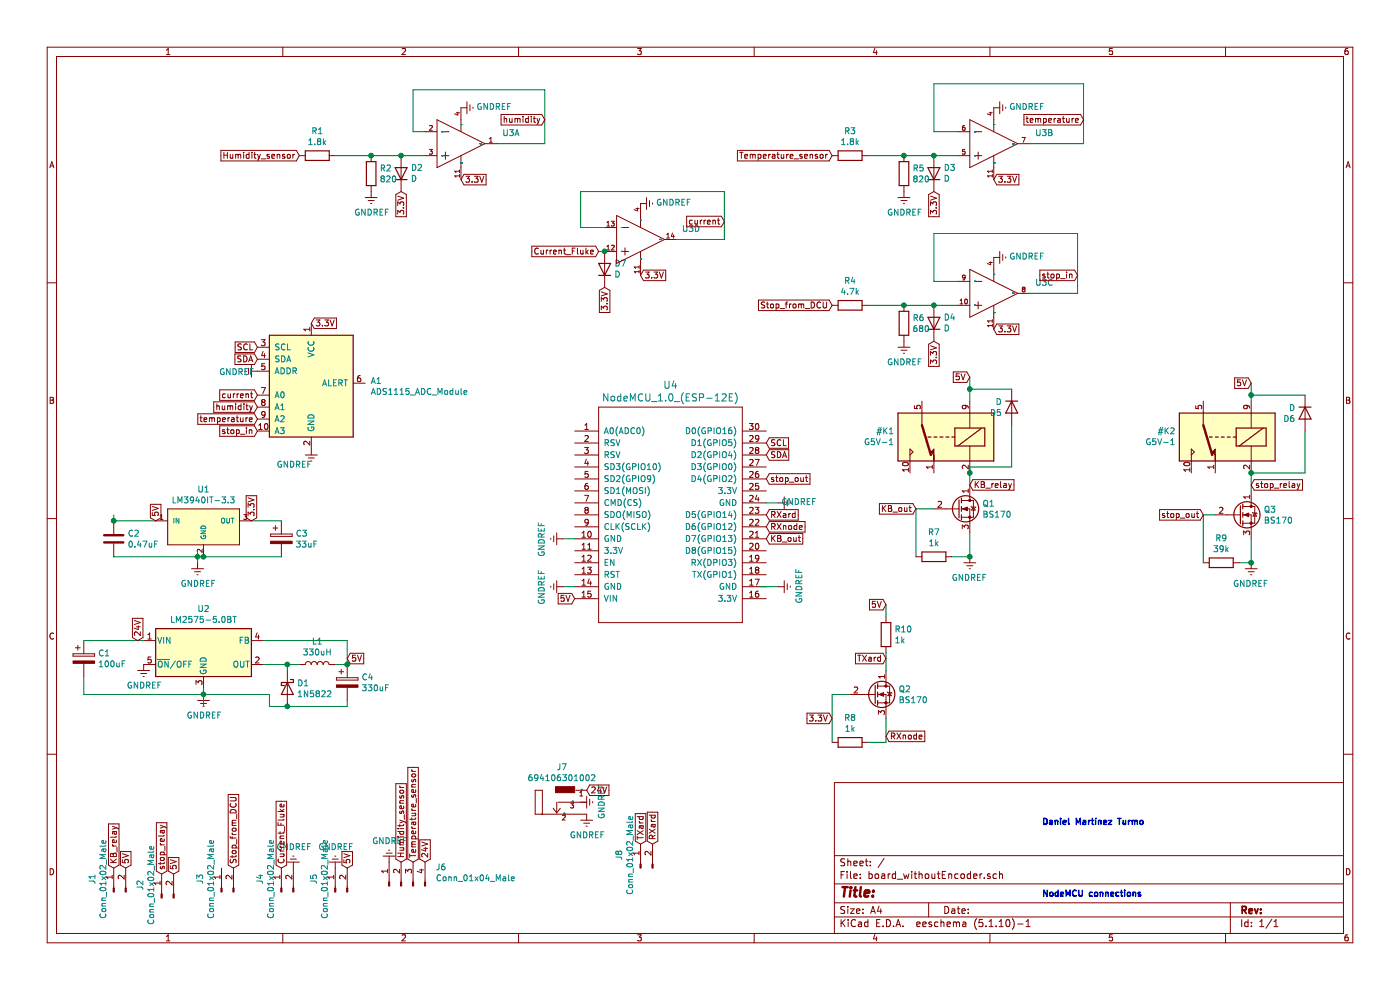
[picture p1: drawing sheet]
EESchema Schematic File Version 4
EELAYER 30 0
EELAYER END
$Descr A4 11693 8268
encoding utf-8
Sheet 1 1
Title ""
Date ""
Rev ""
Comp ""
Comment1 ""
Comment2 ""
Comment3 ""
Comment4 ""
$EndDescr
$Comp
L Regulator_Switching:LM2575-5.0BT U2
U 1 1
P 1700 5450
F 0 "U2" H 1700 5817 50  0000 C CNN
F 1 "LM2575-5.0BT" H 1700 5726 50  0000 C CNN
F 2 "Package_TO_SOT_THT:TO-220-5_Vertical" H 1700 5200 50  0001 L CIN
F 3 "http://ww1.microchip.com/downloads/en/DeviceDoc/lm2575.pdf" H 1700 5450 50  0001 C CNN
	1    1700 5450
	1    0    0    -1  
$EndComp
Text GLabel 1150 5350 1    50   Input ~ 0
24V
$Comp
L power:GNDREF #PWR05
U 1 1
P 1700 5800
F 0 "#PWR05" H 1700 5550 50  0001 C CNN
F 1 "GNDREF" H 1705 5627 50  0000 C CNN
F 2 "" H 1700 5800 50  0001 C CNN
F 3 "" H 1700 5800 50  0001 C CNN
	1    1700 5800
	1    0    0    -1  
$EndComp
$Comp
L power:GNDREF #PWR02
U 1 1
P 1200 5550
F 0 "#PWR02" H 1200 5300 50  0001 C CNN
F 1 "GNDREF" H 1205 5377 50  0000 C CNN
F 2 "" H 1200 5550 50  0001 C CNN
F 3 "" H 1200 5550 50  0001 C CNN
	1    1200 5550
	1    0    0    -1  
$EndComp
Text GLabel 2100 4350 1    50   Input ~ 0
3.3V
$Comp
L Device:C C2
U 1 1
P 950 4500
F 0 "C2" H 1065 4546 50  0000 L CNN
F 1 "0.47uF" H 1065 4455 50  0000 L CNN
F 2 "Capacitor_THT:C_Disc_D3.8mm_W2.6mm_P2.50mm" H 988 4350 50  0001 C CNN
F 3 "~" H 950 4500 50  0001 C CNN
	1    950  4500
	1    0    0    -1  
$EndComp
$Comp
L Device:CP C3
U 1 1
P 2350 4500
F 0 "C3" H 2468 4546 50  0000 L CNN
F 1 "33uF" H 2468 4455 50  0000 L CNN
F 2 "Capacitor_THT:CP_Radial_D5.0mm_P2.00mm" H 2388 4350 50  0001 C CNN
F 3 "~" H 2350 4500 50  0001 C CNN
	1    2350 4500
	1    0    0    -1  
$EndComp
Wire Wire Line
	950  4300 950  4350
$Comp
L power:GNDREF #PWR04
U 1 1
P 1650 4700
F 0 "#PWR04" H 1650 4450 50  0001 C CNN
F 1 "GNDREF" H 1655 4527 50  0000 C CNN
F 2 "" H 1650 4700 50  0001 C CNN
F 3 "" H 1650 4700 50  0001 C CNN
	1    1650 4700
	1    0    0    -1  
$EndComp
Wire Wire Line
	950  4650 1650 4650
Wire Wire Line
	1650 4650 1650 4600
Connection ~ 1650 4650
Wire Wire Line
	1650 4650 1650 4700
Wire Wire Line
	1700 5750 1700 5800
$Comp
L Device:CP C1
U 1 1
P 700 5500
F 0 "C1" H 818 5546 50  0000 L CNN
F 1 "100uF" H 818 5455 50  0000 L CNN
F 2 "Capacitor_THT:CP_Radial_D8.0mm_P3.50mm" H 738 5350 50  0001 C CNN
F 3 "~" H 700 5500 50  0001 C CNN
	1    700  5500
	1    0    0    -1  
$EndComp
Wire Wire Line
	700  5350 1200 5350
Wire Wire Line
	700  5650 700  5800
Wire Wire Line
	700  5800 1700 5800
Connection ~ 1700 5800
$Comp
L Device:L L1
U 1 1
P 2650 5550
F 0 "L1" V 2840 5550 50  0000 C CNN
F 1 "330uH" V 2749 5550 50  0000 C CNN
F 2 "Inductor_THT:L_Radial_D16.8mm_P12.70mm_Vishay_IHB-1" H 2650 5550 50  0001 C CNN
F 3 "~" H 2650 5550 50  0001 C CNN
	1    2650 5550
	0    -1   -1   0   
$EndComp
$Comp
L Device:D_Schottky D1
U 1 1
P 2400 5750
F 0 "D1" V 2354 5830 50  0000 L CNN
F 1 "1N5822" V 2445 5830 50  0000 L CNN
F 2 "Diode_THT:D_DO-201_P12.70mm_Horizontal" H 2400 5750 50  0001 C CNN
F 3 "~" H 2400 5750 50  0001 C CNN
	1    2400 5750
	0    1    1    0   
$EndComp
$Comp
L Device:CP C4
U 1 1
P 2900 5700
F 0 "C4" H 3018 5746 50  0000 L CNN
F 1 "330uF" H 3018 5655 50  0000 L CNN
F 2 "Capacitor_THT:CP_Radial_D10.0mm_P5.00mm" H 2938 5550 50  0001 C CNN
F 3 "~" H 2900 5700 50  0001 C CNN
	1    2900 5700
	1    0    0    -1  
$EndComp
Wire Wire Line
	2200 5550 2400 5550
Wire Wire Line
	2800 5550 2900 5550
Wire Wire Line
	2400 5600 2400 5550
Connection ~ 2400 5550
Wire Wire Line
	2400 5550 2500 5550
Wire Wire Line
	2900 5850 2900 5900
Wire Wire Line
	2900 5900 2400 5900
Wire Wire Line
	1700 5900 1700 5800
Wire Wire Line
	2900 5550 2900 5350
Wire Wire Line
	2900 5350 2200 5350
Connection ~ 2900 5550
Text GLabel 2900 5500 2    50   Input ~ 0
5V
Wire Wire Line
	1700 5800 2250 5800
Wire Wire Line
	2250 5800 2250 5900
Wire Wire Line
	2250 5900 2400 5900
Connection ~ 2400 5900
$Comp
L Device:R R4
U 1 1
P 7100 2550
F 0 "R4" V 6893 2550 50  0000 C CNN
F 1 "4.7k" V 6984 2550 50  0000 C CNN
F 2 "Resistor_THT:R_Axial_DIN0207_L6.3mm_D2.5mm_P10.16mm_Horizontal" V 7030 2550 50  0001 C CNN
F 3 "~" H 7100 2550 50  0001 C CNN
	1    7100 2550
	0    1    1    0   
$EndComp
$Comp
L Device:R R6
U 1 1
P 7550 2700
F 0 "R6" H 7620 2746 50  0000 L CNN
F 1 "680" H 7620 2655 50  0000 L CNN
F 2 "Resistor_THT:R_Axial_DIN0207_L6.3mm_D2.5mm_P10.16mm_Horizontal" V 7480 2700 50  0001 C CNN
F 3 "~" H 7550 2700 50  0001 C CNN
	1    7550 2700
	1    0    0    -1  
$EndComp
$Comp
L Device:D D4
U 1 1
P 7800 2700
F 0 "D4" V 7846 2620 50  0000 R CNN
F 1 "D" V 7755 2620 50  0000 R CNN
F 2 "Diode_THT:D_DO-35_SOD27_P7.62mm_Horizontal" H 7800 2700 50  0001 C CNN
F 3 "~" H 7800 2700 50  0001 C CNN
	1    7800 2700
	0    -1   -1   0   
$EndComp
Wire Wire Line
	8000 2350 7800 2350
Wire Wire Line
	7800 2350 7800 1950
Wire Wire Line
	7800 1950 9000 1950
Wire Wire Line
	9000 1950 9000 2450
Wire Wire Line
	9000 2450 8600 2450
Wire Wire Line
	7250 2550 7550 2550
Wire Wire Line
	7550 2550 7800 2550
Connection ~ 7550 2550
Wire Wire Line
	8000 2550 7800 2550
Connection ~ 7800 2550
$Comp
L power:GNDREF #PWR019
U 1 1
P 8300 2150
F 0 "#PWR019" H 8300 1900 50  0001 C CNN
F 1 "GNDREF" V 8305 2022 50  0000 R CNN
F 2 "" H 8300 2150 50  0001 C CNN
F 3 "" H 8300 2150 50  0001 C CNN
	1    8300 2150
	0    -1   -1   0   
$EndComp
Text GLabel 6950 2550 0    50   Input ~ 0
Stop_from_DCU
$Comp
L power:GNDREF #PWR017
U 1 1
P 7550 2850
F 0 "#PWR017" H 7550 2600 50  0001 C CNN
F 1 "GNDREF" H 7555 2677 50  0000 C CNN
F 2 "" H 7550 2850 50  0001 C CNN
F 3 "" H 7550 2850 50  0001 C CNN
	1    7550 2850
	1    0    0    -1  
$EndComp
Text GLabel 7800 2850 3    50   Input ~ 0
3.3V
$Comp
L Device:R R3
U 1 1
P 7100 1300
F 0 "R3" V 6893 1300 50  0000 C CNN
F 1 "1.8k" V 6984 1300 50  0000 C CNN
F 2 "Resistor_THT:R_Axial_DIN0207_L6.3mm_D2.5mm_P10.16mm_Horizontal" V 7030 1300 50  0001 C CNN
F 3 "~" H 7100 1300 50  0001 C CNN
	1    7100 1300
	0    1    1    0   
$EndComp
$Comp
L Device:R R5
U 1 1
P 7550 1450
F 0 "R5" H 7620 1496 50  0000 L CNN
F 1 "820" H 7620 1405 50  0000 L CNN
F 2 "Resistor_THT:R_Axial_DIN0204_L3.6mm_D1.6mm_P7.62mm_Horizontal" V 7480 1450 50  0001 C CNN
F 3 "~" H 7550 1450 50  0001 C CNN
	1    7550 1450
	1    0    0    -1  
$EndComp
$Comp
L Device:D D3
U 1 1
P 7800 1450
F 0 "D3" V 7846 1370 50  0000 R CNN
F 1 "D" V 7755 1370 50  0000 R CNN
F 2 "Diode_THT:D_DO-35_SOD27_P7.62mm_Horizontal" H 7800 1450 50  0001 C CNN
F 3 "~" H 7800 1450 50  0001 C CNN
	1    7800 1450
	0    -1   -1   0   
$EndComp
Wire Wire Line
	8000 1100 7800 1100
Wire Wire Line
	7800 1100 7800 700 
Wire Wire Line
	7250 1300 7550 1300
Wire Wire Line
	7550 1300 7800 1300
Connection ~ 7550 1300
Wire Wire Line
	8000 1300 7800 1300
Connection ~ 7800 1300
Text GLabel 6950 1300 0    50   Input ~ 0
Temperature_sensor
$Comp
L power:GNDREF #PWR016
U 1 1
P 7550 1600
F 0 "#PWR016" H 7550 1350 50  0001 C CNN
F 1 "GNDREF" H 7555 1427 50  0000 C CNN
F 2 "" H 7550 1600 50  0001 C CNN
F 3 "" H 7550 1600 50  0001 C CNN
	1    7550 1600
	1    0    0    -1  
$EndComp
Text GLabel 7800 1600 3    50   Input ~ 0
3.3V
Wire Wire Line
	7800 700  9050 700 
Wire Wire Line
	9050 700  9050 1200
Wire Wire Line
	9050 1200 8600 1200
$Comp
L power:GNDREF #PWR018
U 1 1
P 8300 900
F 0 "#PWR018" H 8300 650 50  0001 C CNN
F 1 "GNDREF" V 8305 772 50  0000 R CNN
F 2 "" H 8300 900 50  0001 C CNN
F 3 "" H 8300 900 50  0001 C CNN
	1    8300 900 
	0    -1   -1   0   
$EndComp
Text GLabel 8300 2750 2    50   Input ~ 0
3.3V
$Comp
L Device:R R1
U 1 1
P 2650 1300
F 0 "R1" V 2443 1300 50  0000 C CNN
F 1 "1.8k" V 2534 1300 50  0000 C CNN
F 2 "Resistor_THT:R_Axial_DIN0207_L6.3mm_D2.5mm_P10.16mm_Horizontal" V 2580 1300 50  0001 C CNN
F 3 "~" H 2650 1300 50  0001 C CNN
	1    2650 1300
	0    1    1    0   
$EndComp
$Comp
L Device:R R2
U 1 1
P 3100 1450
F 0 "R2" H 3170 1496 50  0000 L CNN
F 1 "820" H 3170 1405 50  0000 L CNN
F 2 "Resistor_THT:R_Axial_DIN0204_L3.6mm_D1.6mm_P7.62mm_Horizontal" V 3030 1450 50  0001 C CNN
F 3 "~" H 3100 1450 50  0001 C CNN
	1    3100 1450
	1    0    0    -1  
$EndComp
$Comp
L Device:D D2
U 1 1
P 3350 1450
F 0 "D2" V 3396 1370 50  0000 R CNN
F 1 "D" V 3305 1370 50  0000 R CNN
F 2 "Diode_THT:D_DO-35_SOD27_P7.62mm_Horizontal" H 3350 1450 50  0001 C CNN
F 3 "~" H 3350 1450 50  0001 C CNN
	1    3350 1450
	0    -1   -1   0   
$EndComp
Wire Wire Line
	2800 1300 3100 1300
Connection ~ 3100 1300
Wire Wire Line
	3550 1300 3350 1300
Connection ~ 3350 1300
Text GLabel 2500 1300 0    50   Input ~ 0
Humidity_sensor
$Comp
L power:GNDREF #PWR09
U 1 1
P 3100 1600
F 0 "#PWR09" H 3100 1350 50  0001 C CNN
F 1 "GNDREF" H 3105 1427 50  0000 C CNN
F 2 "" H 3100 1600 50  0001 C CNN
F 3 "" H 3100 1600 50  0001 C CNN
	1    3100 1600
	1    0    0    -1  
$EndComp
Text GLabel 3350 1600 3    50   Input ~ 0
3.3V
$Comp
L power:GNDREF #PWR011
U 1 1
P 3850 900
F 0 "#PWR011" H 3850 650 50  0001 C CNN
F 1 "GNDREF" V 3855 772 50  0000 R CNN
F 2 "" H 3850 900 50  0001 C CNN
F 3 "" H 3850 900 50  0001 C CNN
	1    3850 900 
	0    -1   -1   0   
$EndComp
Wire Wire Line
	3550 1100 3450 1100
Wire Wire Line
	3450 1100 3450 750 
Wire Wire Line
	3450 750  4550 750 
Wire Wire Line
	4550 750  4550 1200
Text GLabel 8300 1500 2    50   Input ~ 0
3.3V
Text GLabel 2600 2700 2    50   Input ~ 0
3.3V
Text GLabel 6400 3700 2    50   Input ~ 0
SCL
Text GLabel 6400 3800 2    50   Input ~ 0
SDA
$Comp
L board_withoutEncoder-rescue:NodeMCU_1.0_(ESP-12E)-ESP8266 U4
U 1 1
P 5600 4300
F 0 "U4" H 5600 5387 60  0000 C CNN
F 1 "NodeMCU_1.0_(ESP-12E)" H 5600 5281 60  0000 C CNN
F 2 "ESP8266_related:NodeMCU1.0(12-E)" H 5000 3450 60  0001 C CNN
F 3 "" H 5000 3450 60  0000 C CNN
	1    5600 4300
	1    0    0    -1  
$EndComp
Text GLabel 2150 3000 0    50   Input ~ 0
SDA
Text GLabel 4550 1000 0    50   Input ~ 0
humidity
Text GLabel 9050 1000 0    50   Input ~ 0
temperature
Text GLabel 9000 2300 0    50   Input ~ 0
stop_in
Text GLabel 2150 3600 0    50   Input ~ 0
stop_in
Text GLabel 6400 4000 2    50   Input ~ 0
stop_out
Text GLabel 6400 4500 2    50   Input ~ 0
KB_out
Text GLabel 2150 3300 0    50   Input ~ 0
current
Text GLabel 2150 3500 0    50   Input ~ 0
temperature
Text GLabel 2150 3400 0    50   Input ~ 0
humidity
$Comp
L Transistor_FET:BS170 Q1
U 1 1
P 8000 4250
F 0 "Q1" H 8204 4296 50  0000 L CNN
F 1 "BS170" H 8204 4205 50  0000 L CNN
F 2 "Package_TO_SOT_THT:TO-92_Inline" H 8200 4175 50  0001 L CIN
F 3 "https://www.onsemi.com/pub/Collateral/BS170-D.PDF" H 8000 4250 50  0001 L CNN
	1    8000 4250
	1    0    0    -1  
$EndComp
$Comp
L Transistor_FET:BS170 Q3
U 1 1
P 10350 4300
F 0 "Q3" H 10554 4346 50  0000 L CNN
F 1 "BS170" H 10554 4255 50  0000 L CNN
F 2 "Package_TO_SOT_THT:TO-92_Inline" H 10550 4225 50  0001 L CIN
F 3 "https://www.onsemi.com/pub/Collateral/BS170-D.PDF" H 10350 4300 50  0001 L CNN
	1    10350 4300
	1    0    0    -1  
$EndComp
$Comp
L Device:R R7
U 1 1
P 7800 4650
F 0 "R7" V 7593 4650 50  0000 C CNN
F 1 "1k" V 7684 4650 50  0000 C CNN
F 2 "Resistor_THT:R_Axial_DIN0207_L6.3mm_D2.5mm_P10.16mm_Horizontal" V 7730 4650 50  0001 C CNN
F 3 "~" H 7800 4650 50  0001 C CNN
	1    7800 4650
	0    1    1    0   
$EndComp
$Comp
L Device:R R9
U 1 1
P 10200 4700
F 0 "R9" V 9993 4700 50  0000 C CNN
F 1 "39k" V 10084 4700 50  0000 C CNN
F 2 "Resistor_THT:R_Axial_DIN0207_L6.3mm_D2.5mm_P10.16mm_Horizontal" V 10130 4700 50  0001 C CNN
F 3 "~" H 10200 4700 50  0001 C CNN
	1    10200 4700
	0    1    1    0   
$EndComp
Wire Wire Line
	8100 3900 8100 3950
Wire Wire Line
	8100 4450 8100 4650
Wire Wire Line
	8100 4650 7950 4650
Wire Wire Line
	10450 4500 10450 4700
Wire Wire Line
	10450 4700 10350 4700
Wire Wire Line
	10450 3950 10450 4100
Wire Wire Line
	7650 4650 7650 4250
Wire Wire Line
	7650 4250 7800 4250
Wire Wire Line
	10050 4700 10050 4300
Wire Wire Line
	10050 4300 10150 4300
Text GLabel 8100 3150 0    50   Input ~ 0
5V
Text GLabel 10450 3200 0    50   Input ~ 0
5V
Wire Wire Line
	8100 3150 8100 3250
Text GLabel 7650 4250 0    50   Input ~ 0
KB_out
Text GLabel 10050 4300 0    50   Input ~ 0
stop_out
Text GLabel 8100 4050 2    50   Input ~ 0
KB_relay
Text GLabel 10450 4050 2    50   Input ~ 0
stop_relay
Text GLabel 4900 6600 2    50   Input ~ 0
24V
Text GLabel 4800 5000 0    50   Input ~ 0
5V
Text GLabel 6400 4400 2    50   Input ~ 0
RXnode
Text GLabel 6400 4300 2    50   Input ~ 0
RXard
$Comp
L Transistor_FET:BS170 Q2
U 1 1
P 7300 5800
F 0 "Q2" H 7504 5846 50  0000 L CNN
F 1 "BS170" H 7504 5755 50  0000 L CNN
F 2 "Package_TO_SOT_THT:TO-92_Inline" H 7500 5725 50  0001 L CIN
F 3 "https://www.onsemi.com/pub/Collateral/BS170-D.PDF" H 7300 5800 50  0001 L CNN
	1    7300 5800
	1    0    0    -1  
$EndComp
$Comp
L Device:R R10
U 1 1
P 7400 5300
F 0 "R10" H 7470 5346 50  0000 L CNN
F 1 "1k" H 7470 5255 50  0000 L CNN
F 2 "Resistor_THT:R_Axial_DIN0207_L6.3mm_D2.5mm_P10.16mm_Horizontal" V 7330 5300 50  0001 C CNN
F 3 "~" H 7400 5300 50  0001 C CNN
	1    7400 5300
	1    0    0    -1  
$EndComp
$Comp
L Device:R R8
U 1 1
P 7100 6200
F 0 "R8" V 6893 6200 50  0000 C CNN
F 1 "1k" V 6984 6200 50  0000 C CNN
F 2 "Resistor_THT:R_Axial_DIN0207_L6.3mm_D2.5mm_P10.16mm_Horizontal" V 7030 6200 50  0001 C CNN
F 3 "~" H 7100 6200 50  0001 C CNN
	1    7100 6200
	0    1    1    0   
$EndComp
Wire Wire Line
	7400 5450 7400 5600
Wire Wire Line
	7400 6000 7400 6200
Wire Wire Line
	7400 6200 7250 6200
Wire Wire Line
	6950 6200 6950 5800
Wire Wire Line
	6950 5800 7100 5800
Text GLabel 7400 5050 0    50   Input ~ 0
5V
Text GLabel 6950 6000 0    50   Input ~ 0
3.3V
Wire Wire Line
	7400 5050 7400 5150
Text GLabel 7400 6150 2    50   Input ~ 0
RXnode
Text GLabel 7400 5500 0    50   Input ~ 0
TXard
$Comp
L Connector:Conn_01x02_Male J8
U 1 1
P 5350 7250
F 0 "J8" H 5458 7431 50  0000 C CNN
F 1 "Conn_01x02_Male" H 5458 7340 50  0000 C CNN
F 2 "Connector_Phoenix_MC:PhoenixContact_MC_1,5_2-G-3.5_1x02_P3.50mm_Horizontal" H 5350 7250 50  0001 C CNN
F 3 "~" H 5350 7250 50  0001 C CNN
	1    5350 7250
	0    -1   -1   0   
$EndComp
Text GLabel 5350 7050 1    50   Input ~ 0
TXard
Text GLabel 5450 7050 1    50   Input ~ 0
RXard
Text GLabel 2900 7250 1    50   Input ~ 0
5V
$Comp
L power:GNDREF #PWR08
U 1 1
P 2800 7250
F 0 "#PWR08" H 2800 7000 50  0001 C CNN
F 1 "GNDREF" H 2805 7077 50  0000 C CNN
F 2 "" H 2800 7250 50  0001 C CNN
F 3 "" H 2800 7250 50  0001 C CNN
	1    2800 7250
	1    0    0    1   
$EndComp
$Comp
L power:GNDREF #PWR06
U 1 1
P 2450 7250
F 0 "#PWR06" H 2450 7000 50  0001 C CNN
F 1 "GNDREF" H 2455 7077 50  0000 C CNN
F 2 "" H 2450 7250 50  0001 C CNN
F 3 "" H 2450 7250 50  0001 C CNN
	1    2450 7250
	1    0    0    1   
$EndComp
Text GLabel 2350 7250 1    50   Input ~ 0
Current_Fluke
$Comp
L power:GNDREF #PWR03
U 1 1
P 10450 4700
F 0 "#PWR03" H 10450 4450 50  0001 C CNN
F 1 "GNDREF" H 10455 4527 50  0000 C CNN
F 2 "" H 10450 4700 50  0001 C CNN
F 3 "" H 10450 4700 50  0001 C CNN
	1    10450 4700
	-1   0    0    -1  
$EndComp
$Comp
L power:GNDREF #PWR01
U 1 1
P 8100 4650
F 0 "#PWR01" H 8100 4400 50  0001 C CNN
F 1 "GNDREF" H 8105 4477 50  0000 C CNN
F 2 "" H 8100 4650 50  0001 C CNN
F 3 "" H 8100 4650 50  0001 C CNN
	1    8100 4650
	-1   0    0    -1  
$EndComp
Text GLabel 1950 7250 1    50   Input ~ 0
Stop_from_DCU
Text GLabel 1350 7300 1    50   Input ~ 0
stop_relay
Text GLabel 950  7250 1    50   Input ~ 0
KB_relay
Text GLabel 3350 7200 1    50   Input ~ 0
Humidity_sensor
Text GLabel 3450 7200 1    50   Input ~ 0
Temperature_sensor
Wire Wire Line
	2350 4650 1700 4650
$Comp
L board_withoutEncoder-rescue:LM3940IT-3.3-eec_LM3940 U1
U 1 1
P 1200 4350
F 0 "U1" H 1700 4615 50  0000 C CNN
F 1 "LM3940IT-3.3" H 1700 4524 50  0000 C CNN
F 2 "LM3940:TI_National_Semiconductor-LM3940IT-3.3-Manufacturer_Recommended" H 1200 4750 50  0001 L CNN
F 3 "" H 1200 4850 50  0001 L CNN
F 4 "" H 1200 4950 50  0001 L CNN "Code  IPC"
F 5 "" H 1200 5050 50  0001 L CNN "Code  JEDEC"
F 6 "" H 1200 5150 50  0001 L CNN "Code  JEITA"
F 7 "LDO IC" H 1200 5250 50  0001 L CNN "Comp Type"
F 8 "Datasheet URL" H 1200 5350 50  0001 L CNN "Component Link 1 Description"
F 9 "http://www.ti.com/general/docs/lit/getliterature.tsp?genericPartNumber=LM3940&fileType=pdf" H 1200 5450 50  0001 L CNN "Component Link 1 URL"
F 10 "" H 1200 5550 50  0001 L CNN "High  Reliability"
F 11 "TO-220, Molded, 3 Lead, Straight" H 1200 5650 50  0001 L CNN "Package Description"
F 12 "NSUZXYTTE#*LM3940IT*-3.3 P+" H 1200 5750 50  0001 L CNN "Package Top Marking"
F 13 "3" H 1200 5850 50  0001 L CNN "Pin Count"
F 14 "N" H 1200 5950 50  0001 L CNN "Power Wise"
F 15 "IC" H 1200 6050 50  0001 L CNN "category"
F 16 "1170640" H 1200 6150 50  0001 L CNN "ciiva ids"
F 17 "20ca9a87bde61fc1" H 1200 6250 50  0001 L CNN "library id"
F 18 "TI National Semiconductor" H 1200 6350 50  0001 L CNN "manufacturer"
F 19 "NDE0003A" H 1200 6450 50  0001 L CNN "package"
F 20 "1464077220" H 1200 6550 50  0001 L CNN "release date"
F 21 "No" H 1200 6650 50  0001 L CNN "rohs"
F 22 "C63C0EB0-D65C-4178-97EF-FC8788BAEF5D" H 1200 6750 50  0001 L CNN "vault revision"
F 23 "yes" H 1200 6850 50  0001 L CNN "imported"
	1    1200 4350
	1    0    0    -1  
$EndComp
Text GLabel 1300 4350 1    50   Input ~ 0
5V
Connection ~ 950  4350
Wire Wire Line
	950  4350 1300 4350
Connection ~ 1700 4650
Wire Wire Line
	1700 4650 1650 4650
Wire Wire Line
	2350 4350 2100 4350
$Comp
L board_withoutEncoder-rescue:694106301002-eec_WurthDCJack J7
U 1 1
P 4900 6600
F 0 "J7" H 4693 6795 50  0000 C CNN
F 1 "694106301002" H 4693 6704 50  0000 C CNN
F 2 "WurthDCJack:Wurth-694106301002-0-0-0" H 4900 7000 50  0001 L CNN
F 3 "http://katalog.we-online.de/em/datasheet/6941xx301002.pdf" H 4900 7100 50  0001 L CNN
F 4 "Conn" H 4900 7200 50  0001 L CNN "category"
F 5 "Gold,Tin" H 4900 7300 50  0001 L CNN "contact material"
F 6 "5A" H 4900 7400 50  0001 L CNN "current rating"
F 7 "Connectors" H 4900 7500 50  0001 L CNN "device class L1"
F 8 "Power Connectors" H 4900 7600 50  0001 L CNN "device class L2"
F 9 "unset" H 4900 7700 50  0001 L CNN "device class L3"
F 10 "CONN PWR JACK 2.1X5.5MM SOLDER" H 4900 7800 50  0001 L CNN "digikey description"
F 11 "732-5930-ND" H 4900 7900 50  0001 L CNN "digikey part number"
F 12 "11mm" H 4900 8000 50  0001 L CNN "height"
F 13 "yes" H 4900 8100 50  0001 L CNN "lead free"
F 14 "ce728101cd49c6a4" H 4900 8200 50  0001 L CNN "library id"
F 15 "Wurth" H 4900 8300 50  0001 L CNN "manufacturer"
F 16 "710-694106301002" H 4900 8400 50  0001 L CNN "mouser part number"
F 17 "3" H 4900 8500 50  0001 L CNN "number of contacts"
F 18 "CONN_JACK_14MM5_9MM0" H 4900 8600 50  0001 L CNN "package"
F 19 "yes" H 4900 8700 50  0001 L CNN "rohs"
F 20 "+85°C" H 4900 8800 50  0001 L CNN "temperature range high"
F 21 "-40°C" H 4900 8900 50  0001 L CNN "temperature range low"
F 22 "24V" H 4900 9000 50  0001 L CNN "voltage rating"
	1    4900 6600
	1    0    0    -1  
$EndComp
$Comp
L power:GNDREF #PWR014
U 1 1
P 4900 6800
F 0 "#PWR014" H 4900 6550 50  0001 C CNN
F 1 "GNDREF" H 4905 6627 50  0000 C CNN
F 2 "" H 4900 6800 50  0001 C CNN
F 3 "" H 4900 6800 50  0001 C CNN
	1    4900 6800
	1    0    0    -1  
$EndComp
$Comp
L power:GNDREF #PWR013
U 1 1
P 4850 6700
F 0 "#PWR013" H 4850 6450 50  0001 C CNN
F 1 "GNDREF" H 4855 6527 50  0000 C CNN
F 2 "" H 4850 6700 50  0001 C CNN
F 3 "" H 4850 6700 50  0001 C CNN
	1    4850 6700
	0    -1   -1   0   
$EndComp
$Comp
L board_withoutEncoder-rescue:LP324N-eec_LP324N U3
U 2 1
P 7900 1100
F 0 "U3" H 8644 1091 50  0000 L CNN
F 1 "LP324N" H 8644 1000 50  0001 L CNN
F 2 "LP324N:Texas_Instruments-LP324N-Manufacturer_Recommended" H 8644 909 50  0001 L CNN
F 3 "" H 7900 1700 50  0001 L CNN
F 4 "Amplifiers" H 7900 2000 50  0001 L CNN "Comp Type"
F 5 "Datasheet URL" H 7900 2100 50  0001 L CNN "Component Link 1 Description"
F 6 "http://www.ti.com/general/docs/lit/getliterature.tsp?genericPartNumber=LP324&fileType=pdf" H 7900 2200 50  0001 L CNN "Component Link 1 URL"
F 7 "MDIP, .750 x .250 x.130in, 14 Lead, .100in Pitch" H 7900 2400 50  0001 L CNN "Package Description"
F 8 "N0014A" H 7900 2500 50  0001 L CNN "Package Reference"
F 9 "NSUZXYYTTE#*LP324N" H 7900 2600 50  0001 L CNN "Package Top Marking"
F 10 "14" H 7900 2700 50  0001 L CNN "Pin Count"
F 11 "N" H 7900 2800 50  0001 L CNN "Power Wise"
F 12 "IC" H 7900 2900 50  0001 L CNN "category"
F 13 "19300388" H 7900 3000 50  0001 L CNN "ciiva ids"
F 14 "fb1969704b14c33c" H 7900 3100 50  0001 L CNN "library id"
F 15 "Texas Instruments" H 7900 3200 50  0001 L CNN "manufacturer"
F 16 "MS-001-AA" H 7900 3300 50  0001 L CNN "package"
F 17 "1464069106" H 7900 3400 50  0001 L CNN "release date"
F 18 "No" H 7900 3500 50  0001 L CNN "rohs"
F 19 "9E53945F-DD90-4D7F-8DFD-FAB2FEF4275D" H 7900 3600 50  0001 L CNN "vault revision"
F 20 "yes" H 7900 3700 50  0001 L CNN "imported"
	2    7900 1100
	1    0    0    -1  
$EndComp
$Comp
L board_withoutEncoder-rescue:ADS1115_ADC_Module-Charleslabs_Parts A1
U 1 1
P 2600 3200
F 0 "A1" H 3094 3221 50  0000 L CNN
F 1 "ADS1115_ADC_Module" H 3094 3130 50  0000 L CNN
F 2 "ADS1115_footprint:ADC1115_ADC_Module" H 2250 3600 50  0001 C CNN
F 3 "" H 2250 3600 50  0001 C CNN
	1    2600 3200
	1    0    0    -1  
$EndComp
$Comp
L Connector:Conn_01x02_Male J1
U 1 1
P 950 7450
F 0 "J1" H 1058 7631 50  0000 C CNN
F 1 "Conn_01x02_Male" H 1058 7540 50  0000 C CNN
F 2 "Connector_Phoenix_MC:PhoenixContact_MC_1,5_2-G-3.5_1x02_P3.50mm_Horizontal" H 950 7450 50  0001 C CNN
F 3 "~" H 950 7450 50  0001 C CNN
	1    950  7450
	0    -1   -1   0   
$EndComp
$Comp
L Connector:Conn_01x02_Male J2
U 1 1
P 1350 7500
F 0 "J2" H 1458 7681 50  0000 C CNN
F 1 "Conn_01x02_Male" H 1458 7590 50  0000 C CNN
F 2 "Connector_Phoenix_MC:PhoenixContact_MC_1,5_2-G-3.5_1x02_P3.50mm_Horizontal" H 1350 7500 50  0001 C CNN
F 3 "~" H 1350 7500 50  0001 C CNN
	1    1350 7500
	0    -1   -1   0   
$EndComp
$Comp
L Connector:Conn_01x02_Male J3
U 1 1
P 1850 7450
F 0 "J3" H 1958 7631 50  0000 C CNN
F 1 "Conn_01x02_Male" H 1958 7540 50  0000 C CNN
F 2 "Connector_Phoenix_MC:PhoenixContact_MC_1,5_2-G-3.5_1x02_P3.50mm_Horizontal" H 1850 7450 50  0001 C CNN
F 3 "~" H 1850 7450 50  0001 C CNN
	1    1850 7450
	0    -1   -1   0   
$EndComp
$Comp
L Connector:Conn_01x02_Male J4
U 1 1
P 2350 7450
F 0 "J4" H 2458 7631 50  0000 C CNN
F 1 "Conn_01x02_Male" H 2458 7540 50  0000 C CNN
F 2 "Connector_Phoenix_MC:PhoenixContact_MC_1,5_2-G-3.5_1x02_P3.50mm_Horizontal" H 2350 7450 50  0001 C CNN
F 3 "~" H 2350 7450 50  0001 C CNN
	1    2350 7450
	0    -1   -1   0   
$EndComp
$Comp
L Connector:Conn_01x02_Male J5
U 1 1
P 2800 7450
F 0 "J5" H 2908 7631 50  0000 C CNN
F 1 "Conn_01x02_Male" H 2908 7540 50  0000 C CNN
F 2 "Connector_Phoenix_MC:PhoenixContact_MC_1,5_2-G-3.5_1x02_P3.50mm_Horizontal" H 2800 7450 50  0001 C CNN
F 3 "~" H 2800 7450 50  0001 C CNN
	1    2800 7450
	0    -1   -1   0   
$EndComp
Text GLabel 3550 7200 1    50   Input ~ 0
24V
$Comp
L Connector:Conn_01x04_Male J6
U 1 1
P 3350 7400
F 0 "J6" V 3504 7112 50  0000 R CNN
F 1 "Conn_01x04_Male" V 3413 7112 50  0000 R CNN
F 2 "Connector_Phoenix_MC:PhoenixContact_MC_1,5_4-G-3.5_1x04_P3.50mm_Horizontal" H 3350 7400 50  0001 C CNN
F 3 "~" H 3350 7400 50  0001 C CNN
	1    3350 7400
	0    -1   -1   0   
$EndComp
$Comp
L power:GNDREF #PWR010
U 1 1
P 3250 7200
F 0 "#PWR010" H 3250 6950 50  0001 C CNN
F 1 "GNDREF" H 3255 7027 50  0000 C CNN
F 2 "" H 3250 7200 50  0001 C CNN
F 3 "" H 3250 7200 50  0001 C CNN
	1    3250 7200
	1    0    0    1   
$EndComp
Wire Wire Line
	3100 1300 3350 1300
Wire Wire Line
	4550 1200 4150 1200
Text GLabel 3850 1500 2    50   Input ~ 0
3.3V
$Comp
L board_withoutEncoder-rescue:LP324N-eec_LP324N U3
U 1 1
P 3450 1100
F 0 "U3" H 4194 1091 50  0000 L CNN
F 1 "LP324N" H 4194 1000 50  0001 L CNN
F 2 "LP324N:Texas_Instruments-LP324N-Manufacturer_Recommended" H 4194 909 50  0001 L CNN
F 3 "" H 3450 1700 50  0001 L CNN
F 4 "Amplifiers" H 3450 2000 50  0001 L CNN "Comp Type"
F 5 "Datasheet URL" H 3450 2100 50  0001 L CNN "Component Link 1 Description"
F 6 "http://www.ti.com/general/docs/lit/getliterature.tsp?genericPartNumber=LP324&fileType=pdf" H 3450 2200 50  0001 L CNN "Component Link 1 URL"
F 7 "MDIP, .750 x .250 x.130in, 14 Lead, .100in Pitch" H 3450 2400 50  0001 L CNN "Package Description"
F 8 "N0014A" H 3450 2500 50  0001 L CNN "Package Reference"
F 9 "NSUZXYYTTE#*LP324N" H 3450 2600 50  0001 L CNN "Package Top Marking"
F 10 "14" H 3450 2700 50  0001 L CNN "Pin Count"
F 11 "N" H 3450 2800 50  0001 L CNN "Power Wise"
F 12 "IC" H 3450 2900 50  0001 L CNN "category"
F 13 "19300388" H 3450 3000 50  0001 L CNN "ciiva ids"
F 14 "fb1969704b14c33c" H 3450 3100 50  0001 L CNN "library id"
F 15 "Texas Instruments" H 3450 3200 50  0001 L CNN "manufacturer"
F 16 "MS-001-AA" H 3450 3300 50  0001 L CNN "package"
F 17 "1464069106" H 3450 3400 50  0001 L CNN "release date"
F 18 "No" H 3450 3500 50  0001 L CNN "rohs"
F 19 "9E53945F-DD90-4D7F-8DFD-FAB2FEF4275D" H 3450 3600 50  0001 L CNN "vault revision"
F 20 "yes" H 3450 3700 50  0001 L CNN "imported"
	1    3450 1100
	1    0    0    -1  
$EndComp
$Comp
L board_withoutEncoder-rescue:LP324N-eec_LP324N U3
U 3 1
P 7900 2350
F 0 "U3" H 8644 2341 50  0000 L CNN
F 1 "LP324N" H 8644 2250 50  0001 L CNN
F 2 "LP324N:Texas_Instruments-LP324N-Manufacturer_Recommended" H 8644 2159 50  0001 L CNN
F 3 "" H 7900 2950 50  0001 L CNN
F 4 "Amplifiers" H 7900 3250 50  0001 L CNN "Comp Type"
F 5 "Datasheet URL" H 7900 3350 50  0001 L CNN "Component Link 1 Description"
F 6 "http://www.ti.com/general/docs/lit/getliterature.tsp?genericPartNumber=LP324&fileType=pdf" H 7900 3450 50  0001 L CNN "Component Link 1 URL"
F 7 "MDIP, .750 x .250 x.130in, 14 Lead, .100in Pitch" H 7900 3650 50  0001 L CNN "Package Description"
F 8 "N0014A" H 7900 3750 50  0001 L CNN "Package Reference"
F 9 "NSUZXYYTTE#*LP324N" H 7900 3850 50  0001 L CNN "Package Top Marking"
F 10 "14" H 7900 3950 50  0001 L CNN "Pin Count"
F 11 "N" H 7900 4050 50  0001 L CNN "Power Wise"
F 12 "IC" H 7900 4150 50  0001 L CNN "category"
F 13 "19300388" H 7900 4250 50  0001 L CNN "ciiva ids"
F 14 "fb1969704b14c33c" H 7900 4350 50  0001 L CNN "library id"
F 15 "Texas Instruments" H 7900 4450 50  0001 L CNN "manufacturer"
F 16 "MS-001-AA" H 7900 4550 50  0001 L CNN "package"
F 17 "1464069106" H 7900 4650 50  0001 L CNN "release date"
F 18 "No" H 7900 4750 50  0001 L CNN "rohs"
F 19 "9E53945F-DD90-4D7F-8DFD-FAB2FEF4275D" H 7900 4850 50  0001 L CNN "vault revision"
F 20 "yes" H 7900 4950 50  0001 L CNN "imported"
	3    7900 2350
	1    0    0    -1  
$EndComp
Connection ~ 8100 4650
Connection ~ 10450 4700
$Comp
L Device:D D5
U 1 1
P 8450 3400
F 0 "D5" V 8496 3320 50  0000 R CNN
F 1 "D" V 8405 3320 50  0000 R CNN
F 2 "Diode_THT:D_DO-35_SOD27_P7.62mm_Horizontal" H 8450 3400 50  0001 C CNN
F 3 "~" H 8450 3400 50  0001 C CNN
	1    8450 3400
	0    1    1    0   
$EndComp
$Comp
L Device:D D6
U 1 1
P 10900 3450
F 0 "D6" V 10946 3370 50  0000 R CNN
F 1 "D" V 10855 3370 50  0000 R CNN
F 2 "Diode_THT:D_DO-35_SOD27_P7.62mm_Horizontal" H 10900 3450 50  0001 C CNN
F 3 "~" H 10900 3450 50  0001 C CNN
	1    10900 3450
	0    1    1    0   
$EndComp
Wire Wire Line
	8450 3900 8100 3900
Wire Wire Line
	8450 3250 8100 3250
Wire Wire Line
	10450 3200 10450 3300
Wire Wire Line
	10900 3300 10450 3300
Wire Wire Line
	10900 3950 10450 3950
$Comp
L Relay:G5V-1 #K1
U 1 1
P 7900 3650
F 0 "#K1" H 8330 3604 50  0000 L CNN
F 1 "G5V-1" H 8330 3695 50  0000 L CNN
F 2 "Relay_THT:Relay_SPDT_Omron_G5V-1" H 9030 3620 50  0001 C CNN
F 3 "http://omronfs.omron.com/en_US/ecb/products/pdf/en-g5v_1.pdf" H 7900 3650 50  0001 C CNN
	1    7900 3650
	-1   0    0    1   
$EndComp
$Comp
L Relay:G5V-1 #K2
U 1 1
P 10250 3650
F 0 "#K2" H 10680 3604 50  0000 L CNN
F 1 "G5V-1" H 10680 3695 50  0000 L CNN
F 2 "Relay_THT:Relay_SPDT_Omron_G5V-1" H 11380 3620 50  0001 C CNN
F 3 "http://omronfs.omron.com/en_US/ecb/products/pdf/en-g5v_1.pdf" H 10250 3650 50  0001 C CNN
	1    10250 3650
	-1   0    0    1   
$EndComp
Connection ~ 8100 3950
Wire Wire Line
	8100 3950 8100 4050
Connection ~ 10450 3950
Wire Wire Line
	8100 3250 8100 3350
Connection ~ 8100 3250
Wire Wire Line
	8450 3550 8450 3900
Wire Wire Line
	10450 3350 10450 3300
Connection ~ 10450 3300
Wire Wire Line
	10900 3600 10900 3950
Text GLabel 1050 7250 1    50   Input ~ 0
5V
Text GLabel 1450 7300 1    50   Input ~ 0
5V
$Comp
L power:GNDREF #PWR0101
U 1 1
P 4700 4900
F 0 "#PWR0101" H 4700 4650 50  0001 C CNN
F 1 "GNDREF" H 4705 4727 50  0000 C CNN
F 2 "" H 4700 4900 50  0001 C CNN
F 3 "" H 4700 4900 50  0001 C CNN
	1    4700 4900
	0    1    1    0   
$EndComp
Wire Wire Line
	4700 4900 4800 4900
$Comp
L power:GNDREF #PWR0102
U 1 1
P 6500 4200
F 0 "#PWR0102" H 6500 3950 50  0001 C CNN
F 1 "GNDREF" V 6505 4027 50  0000 C CNN
F 2 "" H 6500 4200 50  0001 C CNN
F 3 "" H 6500 4200 50  0001 C CNN
	1    6500 4200
	0    -1   -1   0   
$EndComp
Wire Wire Line
	6500 4200 6400 4200
Wire Wire Line
	6350 4900 6400 4900
$Comp
L power:GNDREF #PWR0103
U 1 1
P 2150 3100
F 0 "#PWR0103" H 2150 2850 50  0001 C CNN
F 1 "GNDREF" V 2155 2927 50  0000 C CNN
F 2 "" H 2150 3100 50  0001 C CNN
F 3 "" H 2150 3100 50  0001 C CNN
	1    2150 3100
	0    1    1    0   
$EndComp
Wire Wire Line
	4700 4500 4800 4500
$Comp
L power:GNDREF #PWR015
U 1 1
P 4700 4500
F 0 "#PWR015" H 4700 4250 50  0001 C CNN
F 1 "GNDREF" H 4705 4327 50  0000 C CNN
F 2 "" H 4700 4500 50  0001 C CNN
F 3 "" H 4700 4500 50  0001 C CNN
	1    4700 4500
	0    1    1    0   
$EndComp
Wire Wire Line
	6500 4900 6400 4900
$Comp
L power:GNDREF #PWR0104
U 1 1
P 6500 4900
F 0 "#PWR0104" H 6500 4650 50  0001 C CNN
F 1 "GNDREF" H 6505 4727 50  0000 C CNN
F 2 "" H 6500 4900 50  0001 C CNN
F 3 "" H 6500 4900 50  0001 C CNN
	1    6500 4900
	0    -1   -1   0   
$EndComp
$Comp
L power:GNDREF #PWR07
U 1 1
P 2600 3750
F 0 "#PWR07" H 2600 3500 50  0001 C CNN
F 1 "GNDREF" H 2605 3622 50  0000 R CNN
F 2 "" H 2600 3750 50  0001 C CNN
F 3 "" H 2600 3750 50  0001 C CNN
	1    2600 3750
	1    0    0    -1  
$EndComp
Text GLabel 2150 2900 0    50   Input ~ 0
SCL
Connection ~ 5050 2100
Wire Wire Line
	5000 2100 5050 2100
Text GLabel 5050 2400 3    50   Input ~ 0
3.3V
$Comp
L Device:D D7
U 1 1
P 5050 2250
F 0 "D7" V 5096 2170 50  0000 R CNN
F 1 "D" V 5005 2170 50  0000 R CNN
F 2 "Diode_THT:D_DO-35_SOD27_P7.62mm_Horizontal" H 5050 2250 50  0001 C CNN
F 3 "~" H 5050 2250 50  0001 C CNN
	1    5050 2250
	0    -1   -1   0   
$EndComp
Text GLabel 5000 2100 0    50   Input ~ 0
Current_Fluke
$Comp
L board_withoutEncoder-rescue:LP324N-eec_LP324N U3
U 4 1
P 4950 1900
F 0 "U3" H 5694 1891 50  0000 L CNN
F 1 "LP324N" H 5694 1800 50  0001 L CNN
F 2 "LP324N:Texas_Instruments-LP324N-Manufacturer_Recommended" H 5694 1709 50  0001 L CNN
F 3 "" H 4950 2500 50  0001 L CNN
F 4 "Amplifiers" H 4950 2800 50  0001 L CNN "Comp Type"
F 5 "Datasheet URL" H 4950 2900 50  0001 L CNN "Component Link 1 Description"
F 6 "http://www.ti.com/general/docs/lit/getliterature.tsp?genericPartNumber=LP324&fileType=pdf" H 4950 3000 50  0001 L CNN "Component Link 1 URL"
F 7 "MDIP, .750 x .250 x.130in, 14 Lead, .100in Pitch" H 4950 3200 50  0001 L CNN "Package Description"
F 8 "N0014A" H 4950 3300 50  0001 L CNN "Package Reference"
F 9 "NSUZXYYTTE#*LP324N" H 4950 3400 50  0001 L CNN "Package Top Marking"
F 10 "14" H 4950 3500 50  0001 L CNN "Pin Count"
F 11 "N" H 4950 3600 50  0001 L CNN "Power Wise"
F 12 "IC" H 4950 3700 50  0001 L CNN "category"
F 13 "19300388" H 4950 3800 50  0001 L CNN "ciiva ids"
F 14 "fb1969704b14c33c" H 4950 3900 50  0001 L CNN "library id"
F 15 "Texas Instruments" H 4950 4000 50  0001 L CNN "manufacturer"
F 16 "MS-001-AA" H 4950 4100 50  0001 L CNN "package"
F 17 "1464069106" H 4950 4200 50  0001 L CNN "release date"
F 18 "No" H 4950 4300 50  0001 L CNN "rohs"
F 19 "9E53945F-DD90-4D7F-8DFD-FAB2FEF4275D" H 4950 4400 50  0001 L CNN "vault revision"
F 20 "yes" H 4950 4500 50  0001 L CNN "imported"
	4    4950 1900
	1    0    0    -1  
$EndComp
Text GLabel 6050 1850 0    50   Input ~ 0
current
$Comp
L power:GNDREF #PWR012
U 1 1
P 5350 1700
F 0 "#PWR012" H 5350 1450 50  0001 C CNN
F 1 "GNDREF" V 5355 1572 50  0000 R CNN
F 2 "" H 5350 1700 50  0001 C CNN
F 3 "" H 5350 1700 50  0001 C CNN
	1    5350 1700
	0    -1   -1   0   
$EndComp
Wire Wire Line
	6050 2000 5650 2000
Wire Wire Line
	6050 1600 6050 2000
Wire Wire Line
	4850 1600 6050 1600
Wire Wire Line
	4850 1900 4850 1600
Wire Wire Line
	5050 1900 4850 1900
Text GLabel 5350 2300 2    50   Input ~ 0
3.3V
Text Notes 8700 7500 0    50   ~ 10
NodeMCU connections
Text Notes 8700 6900 0    50   ~ 10
Daniel Martínez Turmo
$EndSCHEMATC
